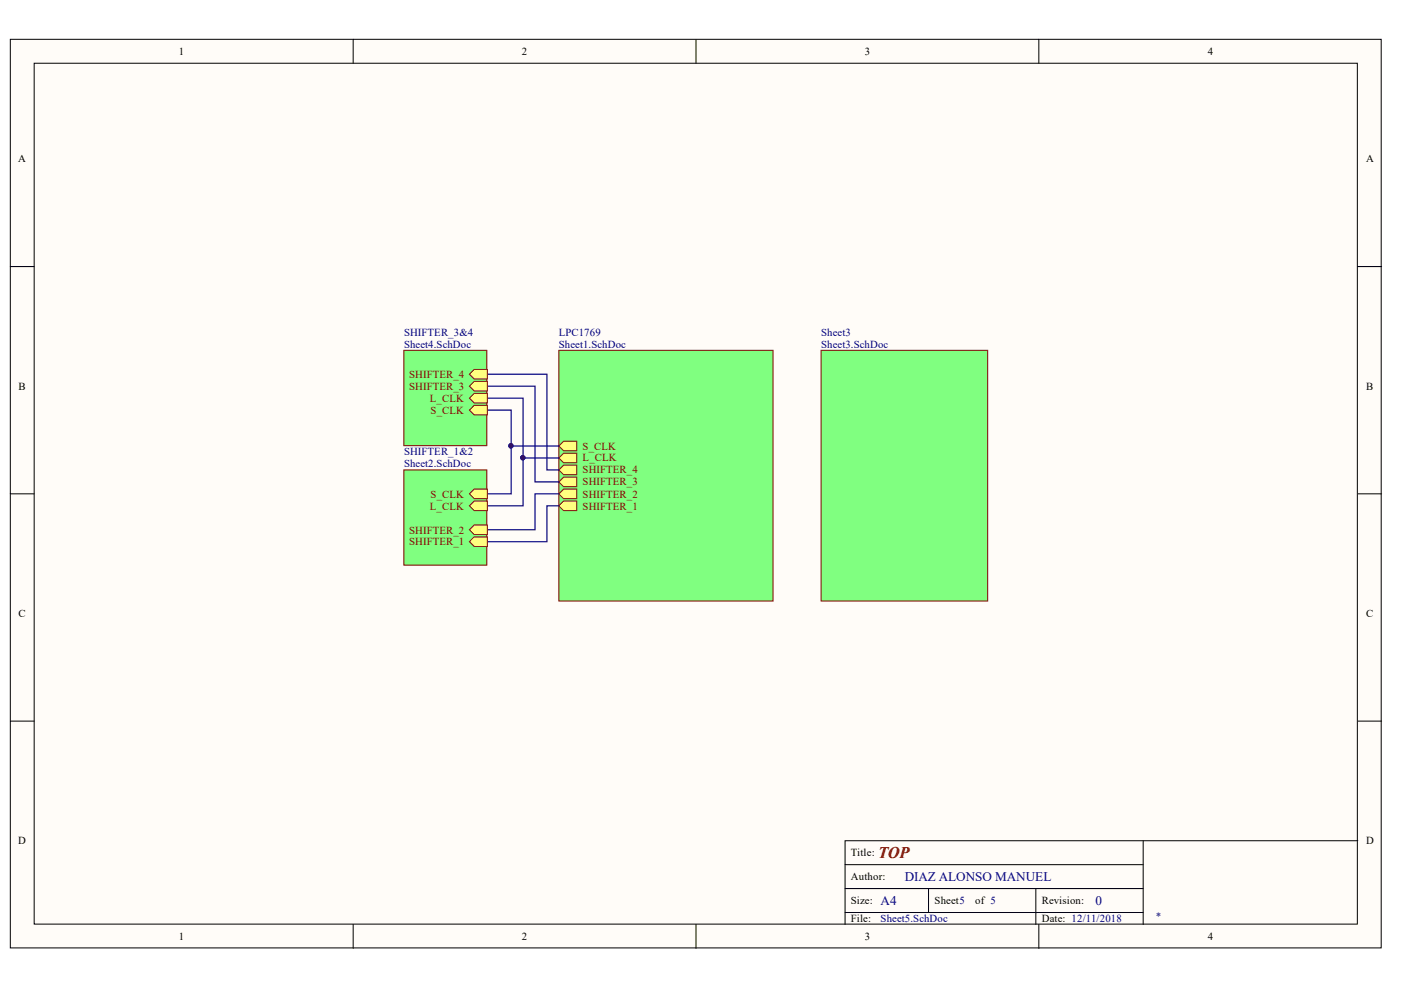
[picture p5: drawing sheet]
<svg xmlns="http://www.w3.org/2000/svg" width="297mm" height="210mm" viewBox="0 0 297 210" stroke-linecap="round" stroke-linejoin="round" font-family="sans-serif">
<g fill="#fffcf8" stroke="#000" stroke-width=".21">
<path d="M2.2 8.3h290.6v192.7h-290.6z"/>
<path d="M7.2 13.4h280.6v182.5h-280.6z"/>
</g>
<g fill="none" stroke="#000" stroke-width=".21">
<path d="M74.9 8.3v5.1M147.6 8.3v5.1M220.3 8.3v5.1M2.2 56.5h5M287.9 56.5h5M2.2 104.7h5M287.9 104.7h5M2.2 152.9h5M287.9 152.9h5M242.4 178.3v17.7M287.9 178.3h-108.7v17.7M74.9 196v5.1"/>
<path d="M147.6 196v5.1M179.2 188.4h63.2M179.2 193.5h63.2M179.2 183.3h63.2M196.9 188.4v5.1M219.6 188.4v7.6M220.3 196v5.1"/>
</g>
<path d="M118.5 74.3h45.4v53.1h-45.4z" fill="#80ff80" stroke="#800000" stroke-width=".21"/>
<g fill="#ffff80" stroke="#800000" stroke-width=".21">
<path d="M119.5 101.2h2.8v2h-2.8l-1-1z" fill-rule="evenodd"/>
<path d="M119.5 96.1h2.8v2h-2.8l-1-1z" fill-rule="evenodd"/>
<path d="M119.5 93.5h2.8v2.1h-2.8l-1-1z" fill-rule="evenodd"/>
<path d="M119.5 98.6h2.8v2.1h-2.8l-1-1.1z" fill-rule="evenodd"/>
<path d="M119.5 103.7h2.8v2h-2.8l-1-1z" fill-rule="evenodd"/>
<path d="M119.5 106.2h2.8v2.1h-2.8l-1-1.1z" fill-rule="evenodd"/>
</g>
<path d="M174.1 74.3h35.3v53.1h-35.3z" fill="#80ff80" stroke="#800000" stroke-width=".21"/>
<path d="M103.3 79.3h12.7v20.3h2.5M103.3 87h5.1v7.6M103.3 84.4h7.6v12.7M103.3 81.9h10.1v20.3h5.1M118.5 97.1h-7.6v10.1h-7.6M118.5 94.6h-10.1v10.1h-5.1M118.5 107.2h-2.5v7.7h-12.7M118.5 104.7h-5.1v7.6h-10.1" fill="none" stroke="#000080" stroke-width=".25"/>
<g fill="#000080" stroke="#000080" stroke-width=".21">
<circle cx="110.8" cy="97" r=".46"/>
<circle cx="108.3" cy="94.5" r=".46"/>
</g>
<path d="M85.6 99.6h17.6v20.2h-17.6z" fill="#80ff80" stroke="#800000" stroke-width=".21"/>
<g fill="#ffff80" stroke="#800000" stroke-width=".21">
<path d="M100.5 113.8h2.8v2.1h-2.8l-1-1z" fill-rule="evenodd"/>
<path d="M100.5 106.2h2.8v2.1h-2.8l-1-1.1z" fill-rule="evenodd"/>
<path d="M100.5 103.7h2.8v2h-2.8l-1-1z" fill-rule="evenodd"/>
<path d="M100.5 111.3h2.8v2h-2.8l-1-1z" fill-rule="evenodd"/>
</g>
<path d="M85.6 74.3h17.6v20.2h-17.6z" fill="#80ff80" stroke="#800000" stroke-width=".21"/>
<g fill="#ffff80" stroke="#800000" stroke-width=".21">
<path d="M100.5 80.9h2.8v2h-2.8l-1-1z" fill-rule="evenodd"/>
<path d="M100.5 83.4h2.8v2h-2.8l-1-1z" fill-rule="evenodd"/>
<path d="M100.5 85.9h2.8v2.1h-2.8l-1-1z" fill-rule="evenodd"/>
<path d="M100.5 78.3h2.8v2.1h-2.8l-1-1.1z" fill-rule="evenodd"/>
</g>
<text font-size="3.5" fill="#800000" x="186.2" y="181.8">TOP</text>
<g font-size="2.8" fill="#000080">
<text x="186.7" y="191.9">A4</text>
<text x="191.8" y="186.8">DIAZ ALONSO MANUEL</text>
<text x="232.2" y="191.9">0</text>
</g>
<g font-size="2.3">
<text x="37.9" y="11.6">1</text>
<text x="110.6" y="11.6">2</text>
<text x="183.4" y="11.6">3</text>
<text x="256.1" y="11.6">4</text>
<text x="3.9" y="34.4">A</text>
<text x="289.6" y="34.4">A</text>
<text x="4" y="82.6">B</text>
<text x="289.6" y="82.6">B</text>
<text x="4" y="130.8">C</text>
<text x="289.6" y="130.8">C</text>
<text x="3.9" y="179">D</text>
<text x="289.6" y="179">D</text>
<text x="180.4" y="181.6">Title:</text>
<text x="180.4" y="191.7">Size:</text>
<text x="180.4" y="186.6">Author:</text>
<text x="198.2" y="191.7">Sheet5</text>
<text x="206.7" y="191.7">of 5</text>
<text x="220.9" y="191.7">Revision:</text>
<text x="180.4" y="195.5">File:</text>
<text x="220.9" y="195.5">Date: 12/11/2018</text>
<text x="37.9" y="199.3">1</text>
<text x="110.6" y="199.3">2</text>
<text x="183.4" y="199.3">3</text>
<text x="256.1" y="199.3">4</text>
</g>
<g font-size="2.3" fill="#000080">
<text x="85.7" y="71.2">SHIFTER_3&amp;4</text>
<text x="118.5" y="71.2">LPC1769</text>
<text x="174.1" y="71.2">Sheet3</text>
<text x="85.7" y="73.8">Sheet4.SchDoc</text>
<text x="118.5" y="73.8">Sheet1.SchDoc</text>
<text x="174.1" y="73.8">Sheet3.SchDoc</text>
<text x="85.7" y="96.6">SHIFTER_1&amp;2</text>
<text x="85.7" y="99.1">Sheet2.SchDoc</text>
<text x="186.7" y="195.5">Sheet5.SchDoc</text>
<text x="244.9" y="195">*</text>
</g>
<g font-size="2.3" fill="#800000">
<text x="86.8" y="82.6">SHIFTER_3</text>
<text x="86.8" y="80.1">SHIFTER_4</text>
<text x="91.1" y="85.2">L_CLK</text>
<text x="91.3" y="87.7">S_CLK</text>
<text x="123.5" y="95.3">S_CLK</text>
<text x="123.5" y="97.8">L_CLK</text>
<text x="123.5" y="100.4">SHIFTER_4</text>
<text x="91.3" y="105.5">S_CLK</text>
<text x="123.5" y="102.9">SHIFTER_3</text>
<text x="123.5" y="105.5">SHIFTER_2</text>
<text x="86.8" y="113.1">SHIFTER_2</text>
<text x="91.1" y="108.1">L_CLK</text>
<text x="123.5" y="108.1">SHIFTER_1</text>
<text x="86.8" y="115.7">SHIFTER_1</text>
</g>
</svg>
